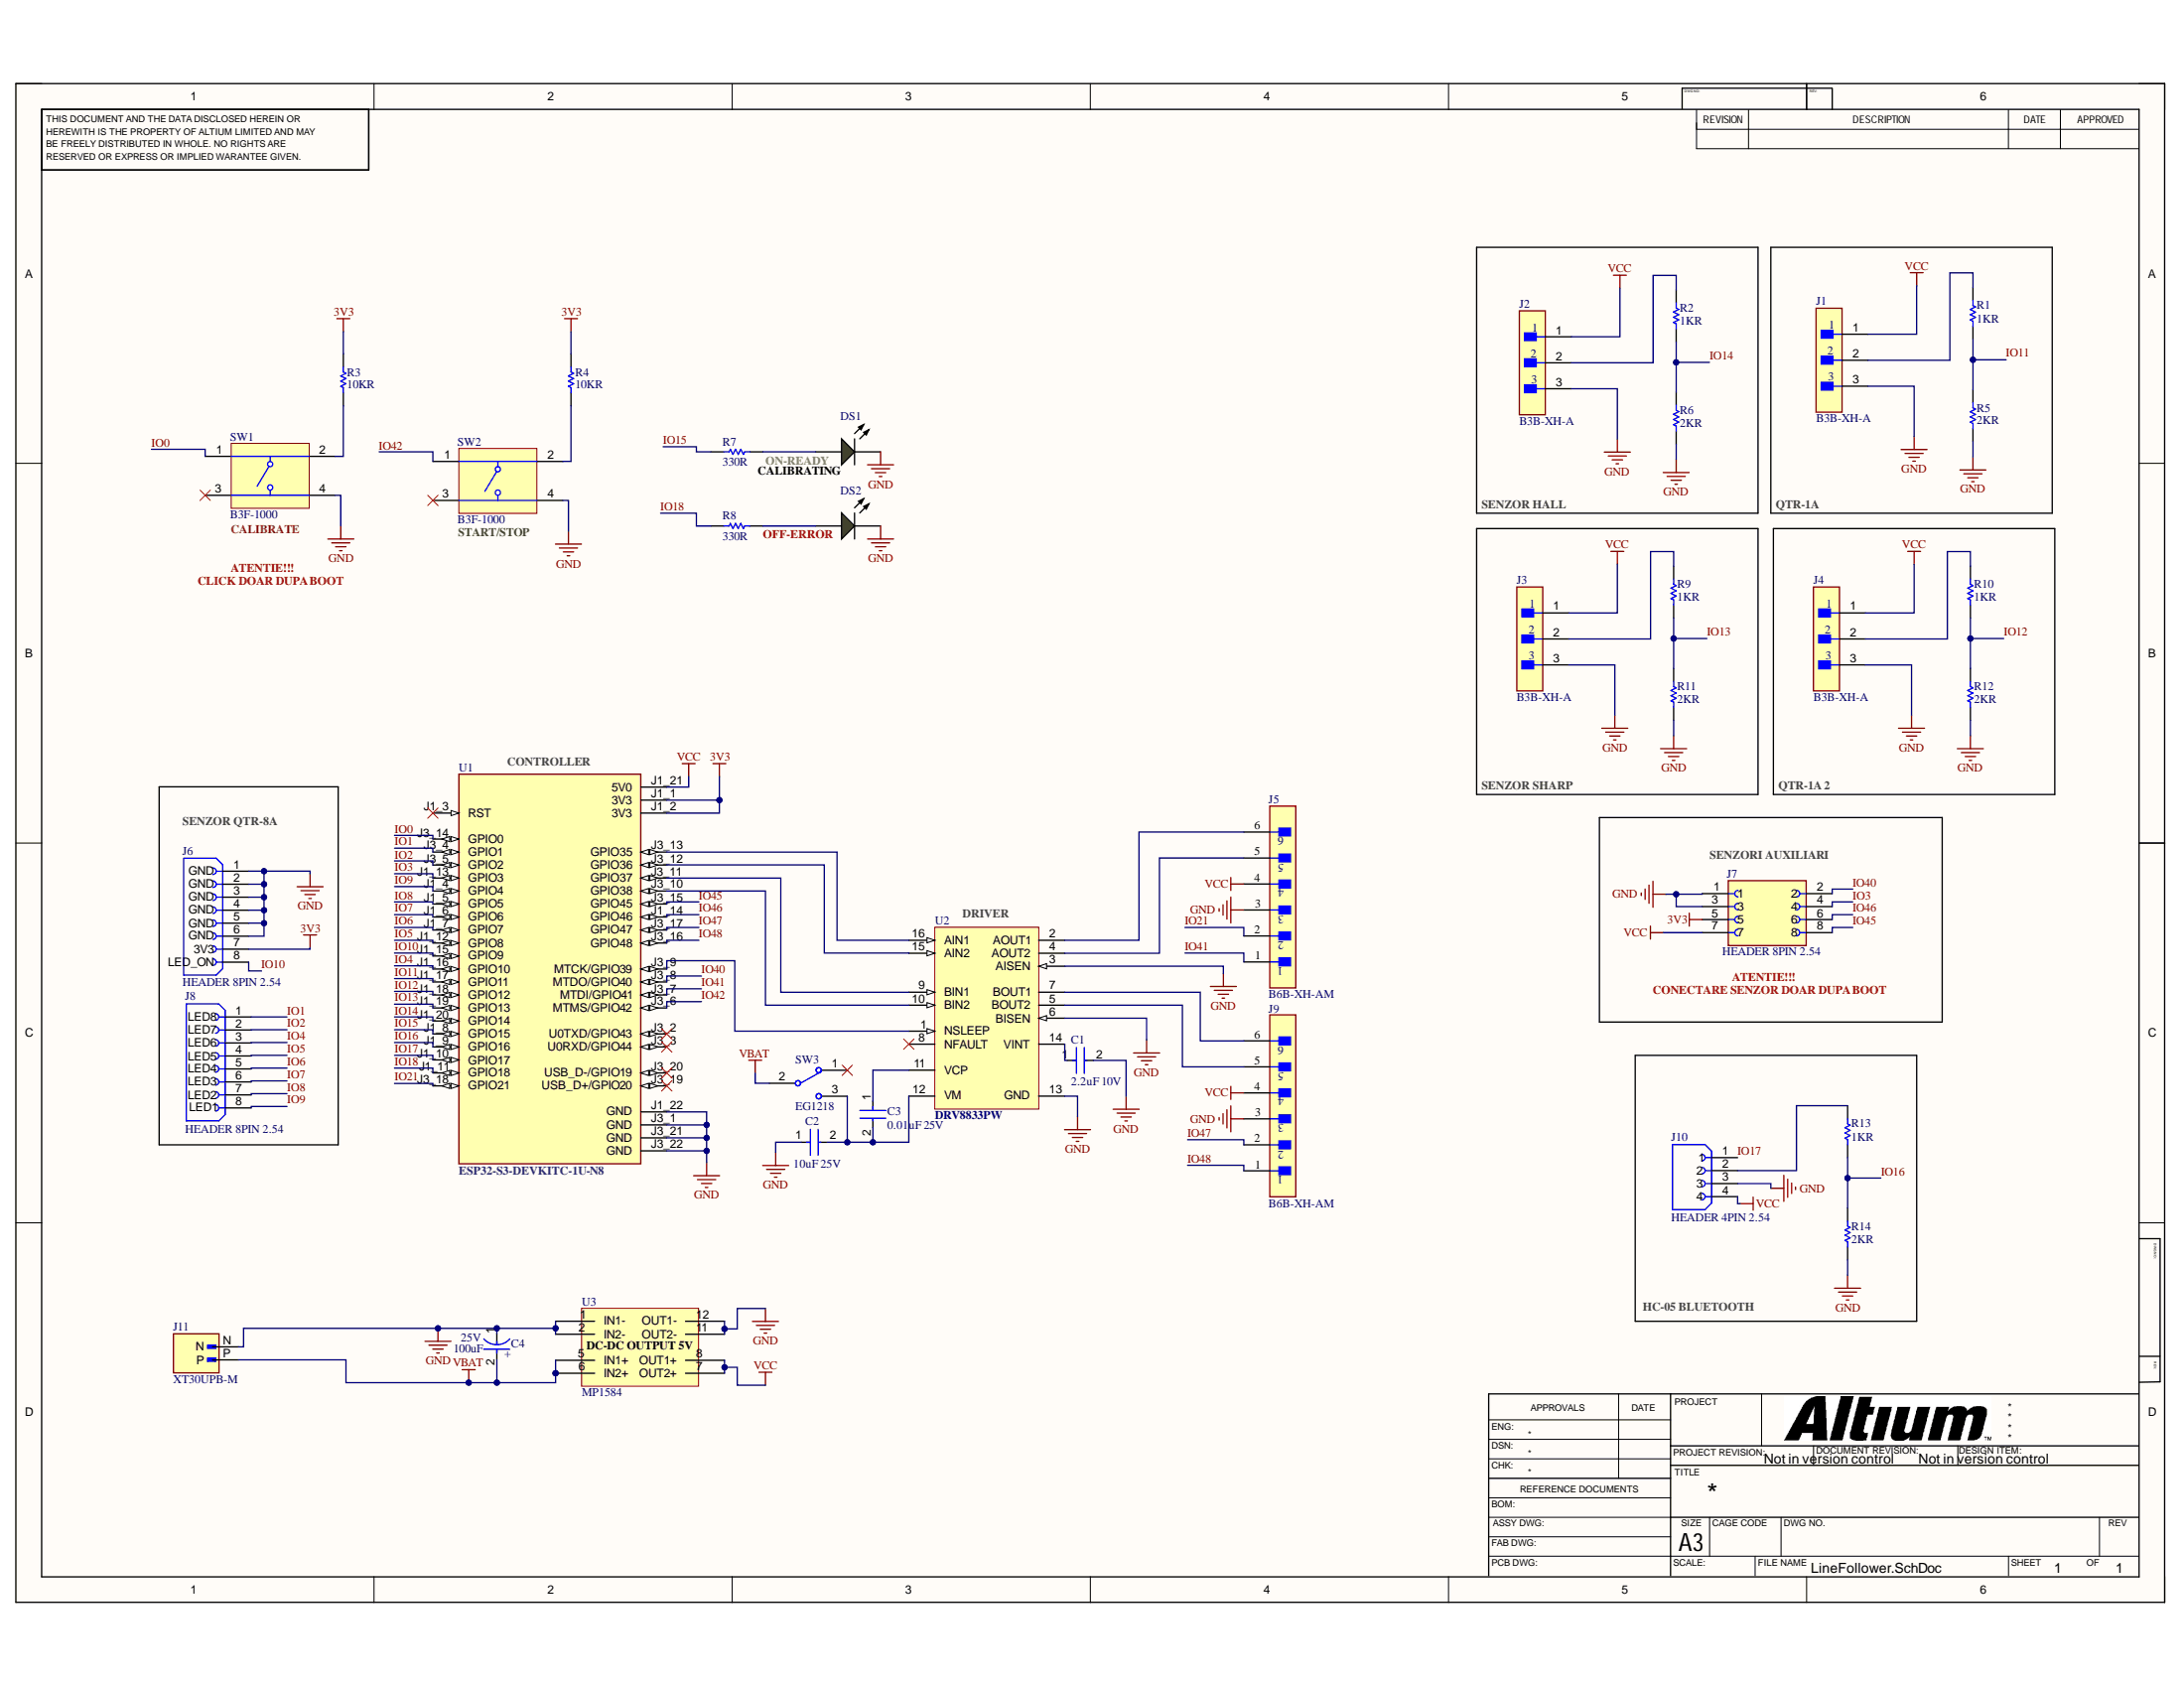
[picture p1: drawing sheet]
# Altium project LineFollower.PrjPcb
1 sheet, 37 parts. Net scope: global (net labels, ports and power ports of the same name join across sheets).
Board file: LineFollower.PcbDoc

## Sheet LineFollower.SchDoc
size 420 x 297 mm; SheetNumber: 1; SheetTotal: 1; SPICEModelCacheHLGINNME: <root> / <DocumentId>HLGINNME</DocumentId> / </root>

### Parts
C1  2.2uF 10V  [FP-CL21-IPC_B]
C2  10uF 25V  [FP-CL21-IPC_B]
C3  0.01uF 25V  [FP-CL21-IPC_B]
C4  Voltage: 25V  Capacitance: 100uF  [FP-RAD-TH-D_8_0_5-L_11_5-MFG]  (hidden comment: EEUTA1E101)
DS1  304090040  [LED-2P-2.28-3MM]  (value not drawn)
DS2  304090040  [LED-2P-2.28-3MM]  (value not drawn)
J1  B3B-XH-A  [FP-B3B-XH-A_LF_SN-MFG]
J2  B3B-XH-A  [FP-B3B-XH-A_LF_SN-MFG]
J3  B3B-XH-A  [FP-B3B-XH-A_LF_SN-MFG]
J4  B3B-XH-A  [FP-B3B-XH-A_LF_SN-MFG]
J5  B6B-XH-AM  [FP-B6B-XH-AM_LF_SN-MFG]
J6  HEADER 8PIN 2.54  [GRAVITECH_8FX1-254MM]
J7  HEADER 8PIN 2.54  [SULLINS_PPPC042LFBN-RC]
J8  HEADER 8PIN 2.54  [GRAVITECH_8FX1-254MM]
J9  B6B-XH-AM  [FP-B6B-XH-AM_LF_SN-MFG]
J10  HEADER 4PIN 2.54  [SULLINS_PPTC041LFBN-RC]
J11  XT30UPB-M  [AMASS_XT30UPB-M]
R1  1KR  [RESC2013X60X30LL20T20]
R2  1KR  [RESC2013X60X30LL20T20]
R3  10KR  [RESC2013X60X30LL20T20]
R4  10KR  [RESC2013X60X30LL20T20]
R5  2KR  [RESC2013X60X30LL20T20]
R6  2KR  [RESC2013X60X30LL20T20]
R7  330R  [RESC2013X60X30LL20T20]
R8  330R  [RESC2013X60X30LL20T20]
R9  1KR  [RESC2013X60X30LL20T20]
R10  1KR  [RESC2013X60X30LL20T20]
R11  2KR  [RESC2013X60X30LL20T20]
R12  2KR  [RESC2013X60X30LL20T20]
R13  1KR  [RESC2013X60X30LL20T20]
R14  2KR  [RESC2013X60X30LL20T20]
SW1  B3F-1000  [OMRON-B3F-1000-4_V]
SW2  B3F-1000  [OMRON-B3F-1000-4_V]
SW3  EG1218  [ESWI-EG1218_V]
U1  ESP32-S3-DEVKITC-1U-N8  [MODULE_ESP32-S3-DEVKITC-1U-N8R8]
U2  DRV8833PW  [PW0016A_M]
U3  MP1584  [MP1584]

### Blocks framed on the sheet
SENZOR HALL: J2 R2 R6
QTR-1A: J1 R1 R5
QTR-1A 2: J4 R10 R12
SENZOR QTR-8A: J6 J8
HC-05 BLUETOOTH: J10 R13 R14

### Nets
3V3: J6.7(3V3) J7.5 R3.2 R4.2 U1.J1_1(3V3) U1.J1_2(3V3)
GND: C1.2 C2.1 C4.1(C) DS1.2(K) DS2.2(K) J1.3 J2.3 J3.3 J4.3 J5.3 J6.1(GND) J6.2(GND) J6.3(GND) J6.4(GND) J6.5(GND) J6.6(GND) J7.1 J7.3 J9.3 J10.3 J11.N R5.1 R6.1 R11.1 R12.1 R14.1 SW1.4 SW2.4 U1.J1_22(GND) U1.J3_1(GND) U1.J3_21(GND) U1.J3_22(GND) U2.3(AISEN) U2.6(BISEN) U2.13(GND) U3.1(IN1-) U3.2(IN2-) U3.11(OUT2-) U3.12(OUT1-)
VBAT: C4.2(A) J11.P SW3.2(COM) U3.5(IN1+) U3.6(IN2+)
VCC: J1.1 J2.1 J3.1 J4.1 J5.4 J7.7 J9.4 J10.4 U1.J1_21(5V0) U3.7(OUT2+) U3.8(OUT1+)
IO0: SW1.1 U1.J3_14(GPIO0)
IO1: J8.1(LED8) U1.J3_4(GPIO1)
IO2: J8.2(LED7) U1.J3_5(GPIO2)
IO3: J7.4 U1.J1_13(GPIO3)
IO4: J8.3(LED6) U1.J1_16(GPIO10)
IO5: J8.4(LED5) U1.J1_12(GPIO8)
IO6: J8.5(LED4) U1.J1_7(GPIO7)
IO7: J8.6(LED3) U1.J1_6(GPIO6)
IO8: J8.7(LED2) U1.J1_5(GPIO5)
IO9: J8.8(LED1) U1.J1_4(GPIO4)
IO10: J6.8(LED_ON) U1.J1_15(GPIO9)
IO11: R1.1 R5.2 U1.J1_17(GPIO11)
IO12: R10.1 R12.2 U1.J1_18(GPIO12)
IO13: R9.1 R11.2 U1.J1_19(GPIO13)
IO14: R2.1 R6.2 U1.J1_20(GPIO14)
IO15: R7.2 U1.J1_8(GPIO15)
IO16: R13.1 R14.2 U1.J1_9(GPIO16)
IO17: J10.1 U1.J1_10(GPIO17)
IO18: R8.2 U1.J1_11(GPIO18)
IO21: J5.2 U1.J3_18(GPIO21)
IO40: J7.2 U1.J3_8(MTDO/GPIO40)
IO41: J5.1 U1.J3_7(MTDI/GPIO41)
IO42: SW2.1 U1.J3_6(MTMS/GPIO42)
IO45: J7.8 U1.J3_15(GPIO45)
IO46: J7.6 U1.J1_14(GPIO46)
IO47: J9.2 U1.J3_17(GPIO47)
IO48: J9.1 U1.J3_16(GPIO48)
NetC1_1: C1.1 U2.14(VINT)
NetC2_2: C2.2 C3.2 SW3.3 U2.12(VM)
NetC3_1: C3.1 U2.11(VCP)
NetDS1_1: DS1.1(A) R7.1
NetDS2_1: DS2.1(A) R8.1
NetJ1_2: J1.2 R1.2
NetJ2_2: J2.2 R2.2
NetJ3_2: J3.2 R9.2
NetJ4_2: J4.2 R10.2
NetJ5_5: J5.5 U2.4(AOUT2)
NetJ5_6: J5.6 U2.2(AOUT1)
NetJ9_5: J9.5 U2.5(BOUT2)
NetJ9_6: J9.6 U2.7(BOUT1)
NetJ10_2: J10.2 R13.2
NetR3_1: R3.1 SW1.2
NetR4_1: R4.1 SW2.2
NetU1_J3_9: U1.J3_9(MTCK/GPIO39) U2.1(NSLEEP)
NetU1_J3_10: U1.J3_10(GPIO38) U2.10(BIN2)
NetU1_J3_11: U1.J3_11(GPIO37) U2.9(BIN1)
NetU1_J3_12: U1.J3_12(GPIO36) U2.15(AIN2)
NetU1_J3_13: U1.J3_13(GPIO35) U2.16(AIN1)

Not connected (* = marked no-connect by the designer): SW1 3*; SW2 3*; SW3 1*; U1 J1_3(RST)* J3_2(U0TXD/GPIO43)* J3_3(U0RXD/GPIO44)* J3_19(USB_D+/GPIO20)* J3_20(USB_D-/GPIO19)*; U2 8(NFAULT)*

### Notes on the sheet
- CALIBRATING
- (near R7) ON-READY
- CLICK DOAR DUPA BOOT
- (near SW1) CALIBRATE
- ATENTIE!!!
- (near SW2) START/STOP
- (near R8) OFF-ERROR
- (near U1) CONTROLLER
- SENZOR SHARP
- (near U2) DRIVER
- (near J7) SENZORI AUXILIARI
- (near J7) ATENTIE!!!
- (near J7) CONECTARE SENZOR DOAR DUPA BOOT
- (near U3) DC-DC OUTPUT 5V
